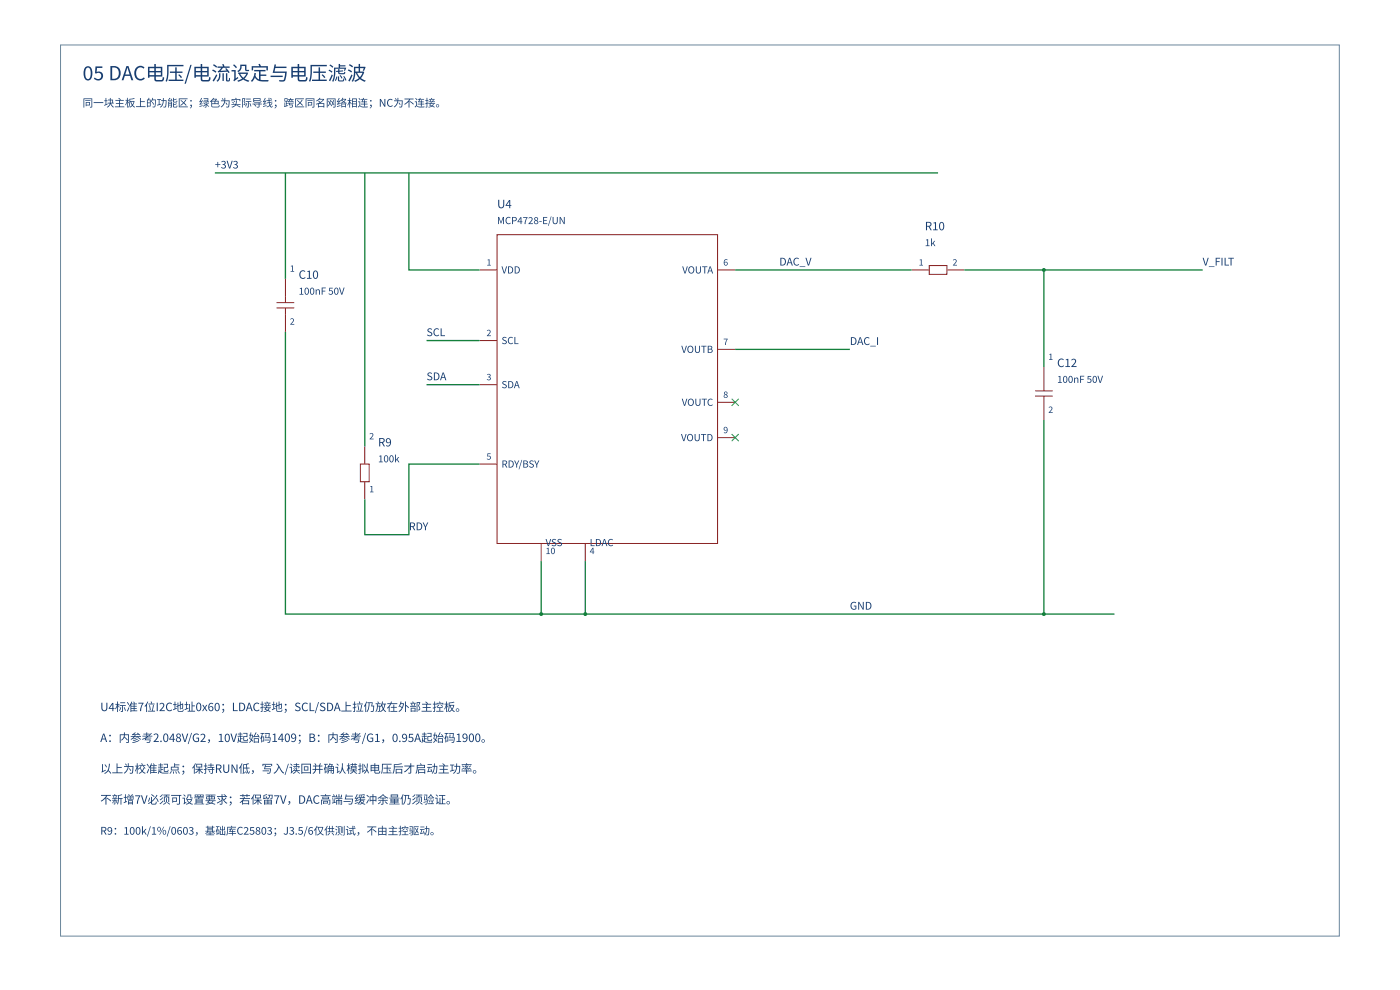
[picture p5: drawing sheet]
<svg xmlns="http://www.w3.org/2000/svg" width="420mm" height="297mm" viewBox="0 0 420 297" stroke-linecap="round" stroke-linejoin="round" font-family="sans-serif">
<path d="M18.2 13.5h383.8v267.3h-383.8z" fill="none" stroke="#6b879c" stroke-width=".3"/>
<g fill="none" stroke="#8b2323" stroke-width=".3">
<path d="M149.2 70.4h66.2v92.7h-66.2zM83 90.8h5.3M83 92.4h5.3M85.7 83.6v7.2M85.7 92.4v7.1M143.9 81h5.3M215.4 81h5.3M143.9 102.2h5.3M143.9 115.4h5.3M215.4 104.8h5.3M143.9 139.2h5.3M215.4 120.7h5.3"/>
<path d="M215.4 131.3h5.3M162.4 163.1v5.2M175.7 163.1v5.2"/>
</g>
<path d="M219.6 119.6l2.1 2.2M221.7 119.6l-2.1 2.2M219.6 130.2l2.1 2.1M221.7 130.2l-2.1 2.1" fill="none" stroke="#3a3" stroke-width=".3"/>
<path d="M64.5 51.9h217M85.7 51.9v31.7M122.7 51.9v29.1h21.2M85.7 99.5v84.7h248.8M162.4 168.3v15.9M175.7 168.3v15.9" fill="none" stroke="#14803c" stroke-width=".4"/>
<g fill="#14803c">
<circle cx="162.4" cy="184.2" r=".58"/>
<circle cx="175.7" cy="184.2" r=".58"/>
</g>
<path d="M109.5 51.9v82M220.7 81h52.9M289.5 81h71.5M313.3 81v29.1M128 102.2h15.9M128 115.4h15.9M143.9 139.2h-21.2v21.2h-13.2v-10.6M313.3 126v58.2" fill="none" stroke="#14803c" stroke-width=".4"/>
<path d="M278.9 79.7h5.3v2.6h-5.3zM273.6 81h5.3M284.2 81h5.3M310.7 117.3h5.3M310.7 118.8h5.3M313.3 110.1v7.2M313.3 118.8v7.2M108.2 139.2h2.6v5.3h-2.6zM109.5 133.9v5.3M109.5 144.5v5.3" fill="none" stroke="#8b2323" stroke-width=".3"/>
<g fill="#14803c">
<circle cx="313.3" cy="81" r=".58"/>
<circle cx="313.3" cy="184.2" r=".58"/>
</g>
<path d="M220.7 104.8h34.4" fill="none" stroke="#14803c" stroke-width=".4"/>
<text font-size="5.8" fill="#173d70" x="24.8" y="24.1">05 DAC电压/电流设定与电压滤波</text>
<g font-size="3.4" fill="#173d70">
<text x="149.2" y="62.5">U4</text>
<text x="277.6" y="69.1">R10</text>
<text x="89.6" y="83.6">C10</text>
<text x="317.3" y="110.1">C12</text>
<text x="113.5" y="133.9">R9</text>
<text x="30.1" y="213.3">U4标准7位I2C地址0x60；LDAC接地；SCL/SDA上拉仍放在外部主控板。</text>
<text x="30.1" y="222.6">A：内参考2.048V/G2，10V起始码1409；B：内参考/G1，0.95A起始码1900。</text>
<text x="30.1" y="231.9">以上为校准起点；保持RUN低，写入/读回并确认模拟电压后才启动主功率。</text>
<text x="30.1" y="241.1">不新增7V必须可设置要求；若保留7V，DAC高端与缓冲余量仍须验证。</text>
</g>
<g font-size="3.2" fill="#173d70">
<text x="24.8" y="32">同一块主板上的功能区；绿色为实际导线；跨区同名网 络相连；NC为不连接。</text>
<text x="64.5" y="50.6">+3V3</text>
<text x="233.9" y="79.7">DAC_V</text>
<text x="361" y="79.7">V_FILT</text>
<text x="128" y="100.8">SCL</text>
<text x="255.1" y="103.5">DAC_I</text>
<text x="128" y="114.1">SDA</text>
<text x="122.7" y="159.1">RDY</text>
<text x="255.1" y="182.9">GND</text>
<text x="30.1" y="250.4">R9：100k/1%/0603，基础库C25803；J3.5/6仅供测试，不由主控驱动。</text>
</g>
<g font-size="2.9" fill="#173d70">
<text x="149.2" y="67.2">MCP4728-E/UN</text>
<text x="277.6" y="73.8">1k</text>
<text x="150.5" y="82">VDD</text>
<text x="204.8" y="82">VOUTA</text>
<text x="89.6" y="88.4">100nF 50V</text>
<text x="150.5" y="103.2">SCL</text>
<text x="204.5" y="105.9">VOUTB</text>
<text x="150.5" y="116.5">SDA</text>
<text x="317.3" y="114.9">100nF 50V</text>
<text x="204.6" y="121.8">VOUTC</text>
<text x="204.4" y="132.3">VOUTD</text>
<text x="113.5" y="138.7">100k</text>
<text x="150.5" y="140.3">RDY/BSY</text>
<text x="163.8" y="163.8">VSS</text>
<text x="177" y="163.8">LDAC</text>
</g>
<g font-size="2.6" fill="#173d70">
<text x="87" y="81.5">1</text>
<text x="146" y="79.7">1</text>
<text x="217.1" y="79.7">6</text>
<text x="275.7" y="79.7">1</text>
<text x="285.9" y="79.7">2</text>
<text x="87" y="97.4">2</text>
<text x="146" y="100.8">2</text>
<text x="217.1" y="103.5">7</text>
<text x="314.6" y="108">1</text>
<text x="146" y="114.1">3</text>
<text x="217.1" y="119.4">8</text>
<text x="314.6" y="123.9">2</text>
<text x="110.8" y="131.8">2</text>
<text x="217.1" y="130">9</text>
<text x="146" y="137.9">5</text>
<text x="110.8" y="147.7">1</text>
<text x="163.8" y="166.2">10</text>
<text x="177" y="166.2">4</text>
</g>
</svg>
